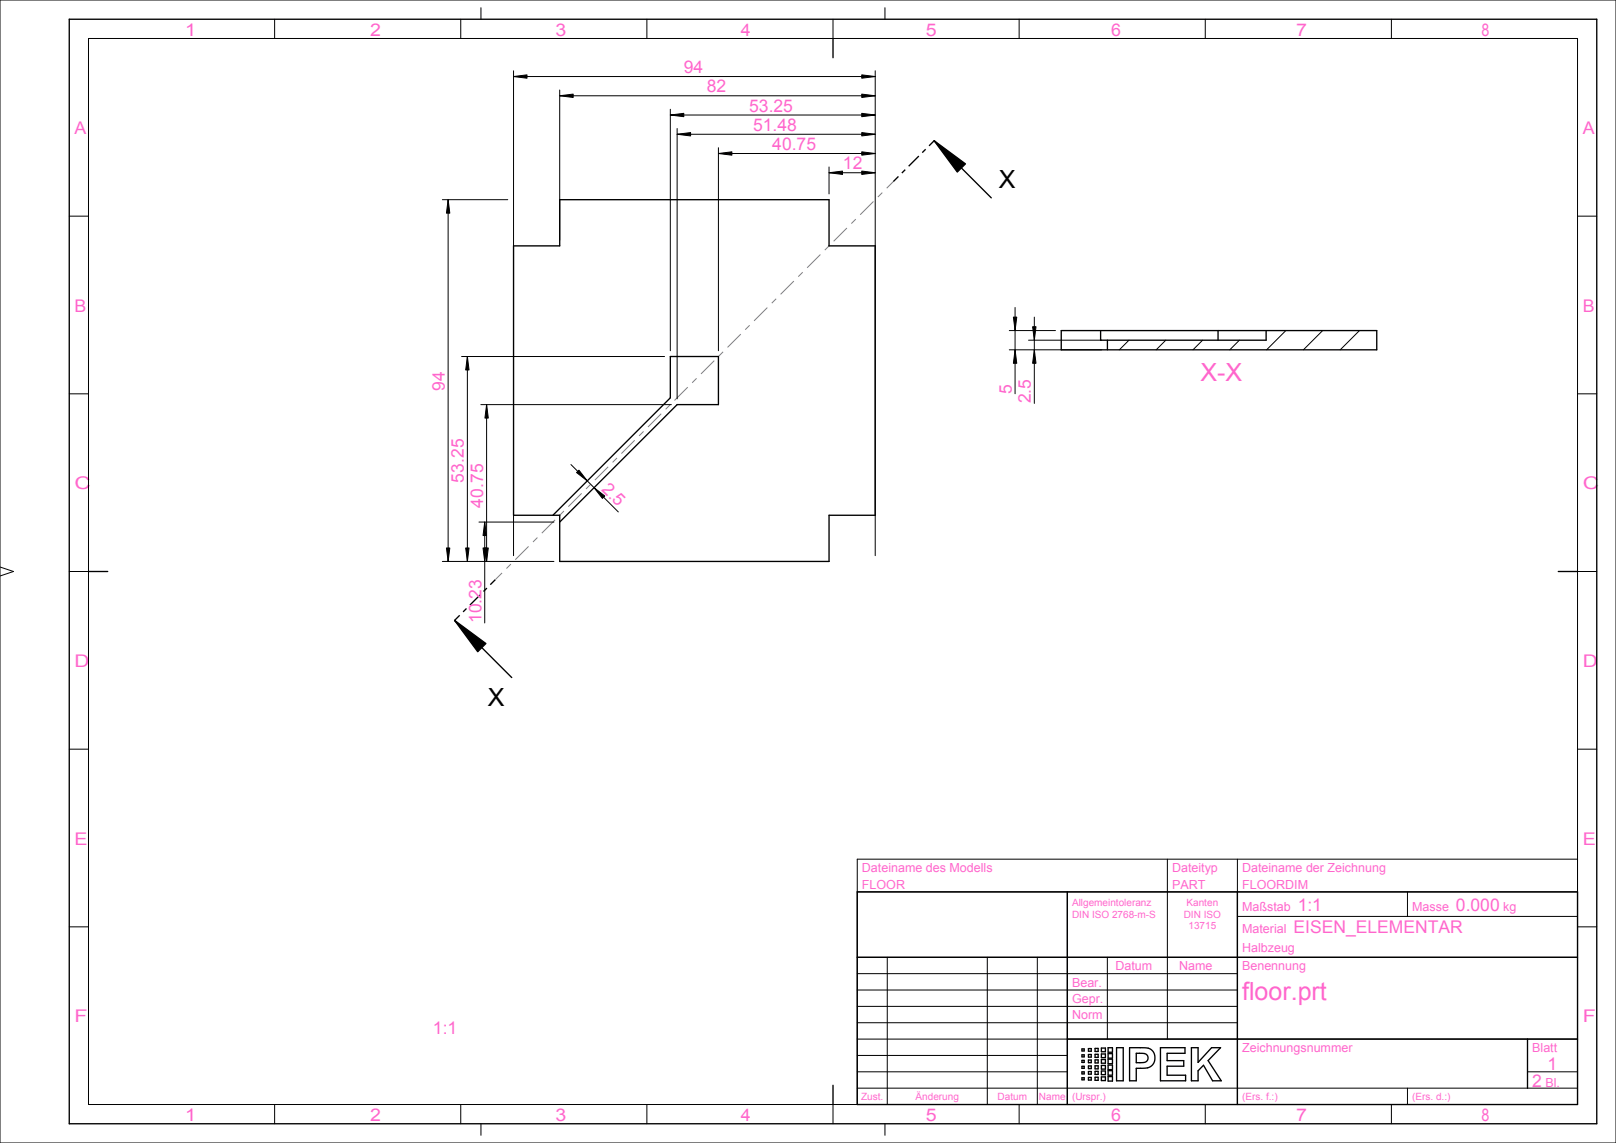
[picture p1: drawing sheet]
<svg xmlns="http://www.w3.org/2000/svg" width="420mm" height="297mm" viewBox="0 0 420 297" stroke-linecap="round" stroke-linejoin="round" font-family="sans-serif">
<path d="M242.8 36.6l8.1 6-2.1 2.1zM118.1 161.2l8.2 6-2.1 2.1z" fill="#000"/>
<g fill="none" stroke="#000" stroke-width=".35">
<path d="M18 5h397v287h-397zM216.5 10v5M240.6 38.8l-.9 .9M241.5 37.9l1.3-1.3 14.8 14.8M242.8 36.6l8.1 6-2.1 2.1zM233.5 45.8l-1.3 1.4M235.3 44.1l-.9 .9M238.8 40.5l-2.6 2.7M287.8 88.4v2.5M316.6 85.9h41.2v5h-82M329.1 85.9v2.5h-43M23 148.5h5"/>
<path d="M119.5 159.9l-1.4 1.3 14.9 14.9M121.2 158.1l-.8 .9M124.8 154.6l-2.7 2.6M126.5 152.8l-.8 .9M128.8 150.6l-1.4 1.3M405 148.5h5M118.1 161.2l8.2 6-2.1 2.1zM222.8 231.8h187.2v55.2h-187.2zM277.4 231.8v55.2M321.6 231.8v55.2M222.8 248.8h187.2M277.4 270h132.6"/>
<path d="M281.2 278.5h.6v.5h-.6zM281.2 277.1h.6v.5h-.6zM281.2 275.5h.6v.6h-.6zM281.2 274.1h.6v.5h-.6zM281.2 272.6h.6v.5h-.6zM282.9 280h.7v.6h-.7zM282.9 278.4h.7v.7h-.7zM282.9 277h.7v.7h-.7zM282.9 275.4h.7v.7h-.7zM282.9 274h.7v.7h-.7zM282.9 272.5h.7v.7h-.7zM284.6 279.9h.8v.8h-.8z"/>
<path d="M284.6 278.4h.8v.8h-.8zM284.6 276.9h.8v.8h-.8zM284.6 275.4h.8v.8h-.8zM284.6 274h.8v.8h-.8zM284.6 272.4h.8v.8h-.8zM286.3 279.8h1v1h-1zM286.3 278.3h1v.9h-1zM286.3 276.8h1v1h-1zM286.3 275.3h1v1h-1zM286.3 273.9h1v.9h-1zM286.3 272.3h1v1h-1zM288 279.7h1.1v1.2h-1.1z"/>
<path d="M288 278.2h1.1v1.2h-1.1zM288 276.8h1.1v1.1h-1.1zM288 275.2h1.1v1.2h-1.1zM288 273.8h1.1v1.2h-1.1zM288 272.2h1.1v1.2h-1.1zM290.2 272.2h1.7v8.6h-1.7zM293.6 272.2l4.8 .2 1.1 .7 .6 1.1-.1 1.6-.9 1.3-1.1 .4-2.7 .1v3.2h-1.7zM295.3 273.7h1.8l.8 .2 .4 .7-.1 1-.8 .5h-2.1zM301.6 272.2h6.4v1.5h-4.7v1.9h4.4v1.4h-4.4v2.4h4.8v1.4h-6.5zM309.6 272.2h1.8v3.9l3.5-3.9h2.3l-3.2 3.4 3.4 5.2h-2.2l-2.4-4-1.4 1.4v2.6h-1.8zM397 270v12.8M216.5 282v5"/>
<path d="M281.2 280.1h.6v.5h-.6z"/>
</g>
<g fill="none" stroke="#7c7c85" stroke-width=".26">
<path d="M220.1 59.2l-3.4 3.5M222.4 56.9l-1.1 1.2M227 52.3l-3.4 3.5M229.3 50l-1.1 1.2M232.2 47.2l-1.7 1.7M199.4 79.9l-3.4 3.5M201.7 77.6l-1.1 1.2M206.3 73l-3.4 3.5M208.6 70.7l-1.1 1.2M213.2 66.1l-3.4 3.5M215.5 63.8l-1.1 1.2M181 98.3l-1.1 1.2"/>
<path d="M185.6 93.7l-3.4 3.5M187.9 91.4l-1.1 1.2M192.5 86.8l-3.4 3.5M194.8 84.5l-1.1 1.2M160.4 119l-1.2 1.1M165 114.4l-3.5 3.4M167.3 112.1l-1.2 1.2M171.8 107.5l-3.4 3.5M174.1 105.2l-1.1 1.2M178.7 100.6l-3.4 3.5M139.7 139.7l-1.2 1.1M144.3 135.1l-3.5 3.4"/>
<path d="M146.6 132.8l-1.2 1.1M151.2 128.2l-3.5 3.4M153.5 125.9l-1.2 1.1M158.1 121.3l-3.5 3.4M130.5 148.9l-1.7 1.7M132.8 146.6l-1.2 1.1M137.4 142l-3.5 3.4"/>
</g>
<g fill="none" stroke="#000" stroke-width=".26">
<path d="M0 0h420v297h-420zM23 10h387v277h-387zM71.4 5v5M119.8 5v5M125 2v3M168.1 5v5M216.5 5v5M230 2v3M264.9 5v5M313.3 5v5M361.6 5v5M18 56.2h5"/>
<path d="M410 56.2h5M293.4 88.4l-2.5 2.5M303 88.4l-2.5 2.5M312.6 88.4l-2.5 2.5M322.1 88.4l-2.5 2.5M334.2 85.9l-5 5M343.8 85.9l-5 5M353.3 85.9l-5 5M18 102.3h5M410 102.3h5M0 147.3l3.5 1.2-3.5 1.2M18 148.5h5"/>
<path d="M410 148.5h5M18 194.7h5M410 194.7h5M222.8 231.8h187.2M277.4 231.8v55.2M303.4 223.3v46.7M321.6 238.1h88.4M321.6 223.3v63.7M365.8 231.8v6.3M410 223.3h-187.2v63.7M18 240.8h5M222.8 248.8h187.2"/>
<path d="M222.8 253h98.8M222.8 257.3h98.8M230.6 248.8v38.2M256.6 248.8v38.2M269.6 248.8v38.2M287.8 248.8v21.2M410 240.8h5M222.8 261.5h98.8M222.8 265.8h98.8M222.8 270h187.2M222.8 274.3h54.6M222.8 278.5h54.6"/>
<path d="M397 278.5h13M397 270v12.8M71.4 287v5M119.8 287v5M125 292v3M168.1 287v5M216.5 287v5M222.8 282.8h187.2M230 292v3M264.9 287v5M313.3 287v5M361.6 287v5"/>
<path d="M365.8 282.8v4.2"/>
</g>
<!-- layer: 20_ALL_FEATURES -->
<path d="M145.5 51.9h70v12h12v70h-12v12h-70v-12h-12v-70h12zM286.1 85.9v2.5M316.6 88.4v-2.5h-40.8v5M143.7 133.9l30.5-30.5v-10.8h12.5v12.5h-10.7l-30.5 30.6" fill="none" stroke="#000" stroke-width=".35"/>
<!-- layer: 51_ALL_DIMS -->
<g fill="#000">
<path d="M133.5 19.9l3.5-.4v.8zM224 19.5l3.5 .4-3.5 .4zM145.5 24.9l3.5-.4v.8zM174.2 29.9l3.5-.4v.8zM176 34.9l3.5-.4v.8zM186.7 39.9l3.5-.4v.8zM224 39.5l3.5 .4-3.5 .4zM224 29.5l3.5 .4-3.5 .4zM224 34.5l3.5 .4-3.5 .4zM224 24.5l3.5 .4-3.5 .4zM116.5 51.9l.4 3.5h-.9zM215.5 44.9l3.5-.4v.8z"/>
<path d="M224 44.5l3.5 .4-3.5 .4zM121.5 92.6l.4 3.5h-.9zM263.8 90.9l.5 3.5h-.9zM263.4 82.4h.9l-.5 3.5zM268.8 90.9l.5 3.5h-.9zM268.4 84.9h.9l-.5 3.5zM126.5 105.1l.4 3.5h-.9zM126 135.7l.4 3.5h-.9zM149.8 122.8l.7-.6 2.1 2.8zM154.4 126.7l2.8 2.2-.6 .6zM116 142.4h.9l-.4 3.5zM121 142.4h.9l-.4 3.5z"/>
<path d="M125.5 142.4h.9l-.4 3.5zM126 142.4h.9l-.4 3.5z"/>
</g>
<g fill="none" stroke="#000" stroke-width=".26">
<path d="M133.5 19.9l3.5-.4v.8zM133.5 18.4v126M133.5 19.9h94M224 19.5l3.5 .4-3.5 .4zM227.5 18.4v126M145.5 24.9l3.5-.4v.8zM145.5 23.4v39M145.5 24.9h82M174.2 29.9l3.5-.4v.8zM174.2 28.4v62.7M174.2 29.9h53.3M176 34.9l3.5-.4v.8z"/>
<path d="M176 33.4v70.2M176 34.9h51.5M186.7 39.9l3.5-.4v.8zM186.7 38.4v52.7M186.7 39.9h40.8M224 39.5l3.5 .4-3.5 .4zM224 29.5l3.5 .4-3.5 .4zM224 34.5l3.5 .4-3.5 .4zM224 24.5l3.5 .4-3.5 .4zM115 51.9h17M116.5 51.9l.4 3.5h-.9zM116.5 51.9v94"/>
<path d="M215.5 44.9l3.5-.4v.8zM215.5 43.4v7M215.5 44.9h12M224 44.5l3.5 .4-3.5 .4zM263.8 79.9v22.4M120 92.6h52.7M121.5 92.6l.4 3.5h-.9zM121.5 92.6v53.3M262.3 90.9h24M262.3 85.9h12M263.4 82.4h.9l-.5 3.5zM263.8 90.9l.5 3.5h-.9z"/>
<path d="M267.3 88.4h19M268.4 84.9h.9l-.5 3.5zM268.8 90.9l.5 3.5h-.9zM268.8 82.4v22.4M125 105.1h49.5M126.5 105.1l.4 3.5h-.9zM126.5 105.1v40.8M124.5 135.7h19.5M126 135.7l.4 3.5h-.9zM126 135.7v26.2M148.4 120.7l12.3 12.3M149.8 122.8l.7-.6 2.1 2.8z"/>
<path d="M154.4 126.7l2.8 2.2-.6 .6zM115 145.9h29M116 142.4h.9l-.4 3.5zM121 142.4h.9l-.4 3.5zM125.5 142.4h.9l-.4 3.5zM126 142.4h.9l-.4 3.5z"/>
</g>
<g font-size="6.5">
<text x="259.6" y="48.9">X</text>
<text x="126.7" y="183.6">X</text>
</g>
<g font-size="6.5" fill="#f6c">
<text x="312" y="99">X-X</text>
<text x="322.8" y="259.8">floor.prt</text>
</g>
<g font-size="4.6" fill="#f6c">
<text x="177.7" y="19">94</text>
<text x="183.7" y="24">82</text>
<text x="194.7" y="29">53.25</text>
<text x="195.7" y="34">51.48</text>
<text x="200.7" y="39">40.75</text>
<text x="219.1" y="44">12</text>
<text x="115.6" y="101.6" transform="rotate(-90 115.6 101.6)">94</text>
<text x="262.9" y="102.3" transform="rotate(-90 262.9 102.3)">5</text>
<text x="267.9" y="104.8" transform="rotate(-90 267.9 104.8)">2.5</text>
<text x="120.6" y="125.4" transform="rotate(-90 120.6 125.4)">53.25</text>
<text x="125.6" y="131.9" transform="rotate(-90 125.6 131.9)">40.75</text>
<text x="156.2" y="127.3" transform="rotate(45 156.2 127.3)">2.5</text>
<text x="125.1" y="161.9" transform="rotate(-90 125.1 161.9)">10.23</text>
<text x="337.3" y="236.7">1:1</text>
<text x="378.4" y="236.7">0.000</text>
<text x="336.2" y="242.5">EISEN_ELEMENTAR</text>
<text x="112.5" y="268.8">1:1</text>
<text x="402.2" y="278.1">1</text>
<text x="398.2" y="282.4">2</text>
</g>
<g font-size="4.5" fill="#f6c">
<text x="48.1" y="9.2">1</text>
<text x="96.2" y="9.2">2</text>
<text x="144.4" y="9.2">3</text>
<text x="192.5" y="9.2">4</text>
<text x="240.6" y="9.2">5</text>
<text x="288.8" y="9.2">6</text>
<text x="336.9" y="9.2">7</text>
<text x="385" y="9.2">8</text>
<text x="19.4" y="34.8">A</text>
<text x="411.4" y="34.8">A</text>
<text x="19.4" y="81">B</text>
<text x="411.4" y="81">B</text>
<text x="19.4" y="127.2">C</text>
<text x="411.4" y="127.2">C</text>
<text x="19.4" y="173.3">D</text>
<text x="411.4" y="173.3">D</text>
<text x="19.4" y="219.5">E</text>
<text x="411.4" y="219.5">E</text>
<text x="19.4" y="265.7">F</text>
<text x="411.4" y="265.7">F</text>
<text x="48.1" y="291.2">1</text>
<text x="96.2" y="291.2">2</text>
<text x="144.4" y="291.2">3</text>
<text x="192.5" y="291.2">4</text>
<text x="240.6" y="291.2">5</text>
<text x="288.8" y="291.2">6</text>
<text x="336.9" y="291.2">7</text>
<text x="385" y="291.2">8</text>
</g>
<g font-size="3.3" fill="#f6c">
<text x="224" y="226.6">Dateiname des Modells</text>
<text x="304.6" y="226.6">Dateityp</text>
<text x="322.8" y="226.6">Dateiname der Zeichnung</text>
<text x="224" y="230.9">FLOOR</text>
<text x="304.6" y="230.9">PART</text>
<text x="322.8" y="230.9">FLOORDIM</text>
<text x="322.8" y="236.7">Maßstab</text>
<text x="367" y="236.7">Masse</text>
<text x="390.7" y="236.7">kg</text>
<text x="322.8" y="242.5">Material</text>
<text x="322.8" y="247.3">Halbzeug</text>
<text x="278.6" y="256.4">Bear.</text>
<text x="289.9" y="252.1">Datum</text>
<text x="306.4" y="252.1">Name</text>
<text x="322.8" y="252.1">Benennung</text>
<text x="278.6" y="260.6">Gepr.</text>
<text x="278.6" y="264.9">Norm</text>
<text x="322.8" y="273.4">Zeichnungsnummer</text>
<text x="398.2" y="273.4">Blatt</text>
<text x="401.7" y="282.4">Bl.</text>
</g>
<g font-size="2.6" fill="#f6c">
<text x="278.6" y="235.5">Allgemeintoleranz</text>
<text x="278.6" y="238.5">DIN ISO 2768-m-S</text>
<text x="307.7" y="238.5">DIN ISO</text>
<text x="308.4" y="235.5">Kanten</text>
<text x="308.9" y="241.5">13715</text>
<text x="223.8" y="285.9">Zust.</text>
<text x="238" y="285.9">Änderung</text>
<text x="259.3" y="285.9">Datum</text>
<text x="270" y="285.9">Name</text>
<text x="278.6" y="285.9">(Urspr.)</text>
<text x="322.8" y="285.9">(Ers. f.:)</text>
<text x="367" y="285.9">(Ers. d.:)</text>
</g>
</svg>
